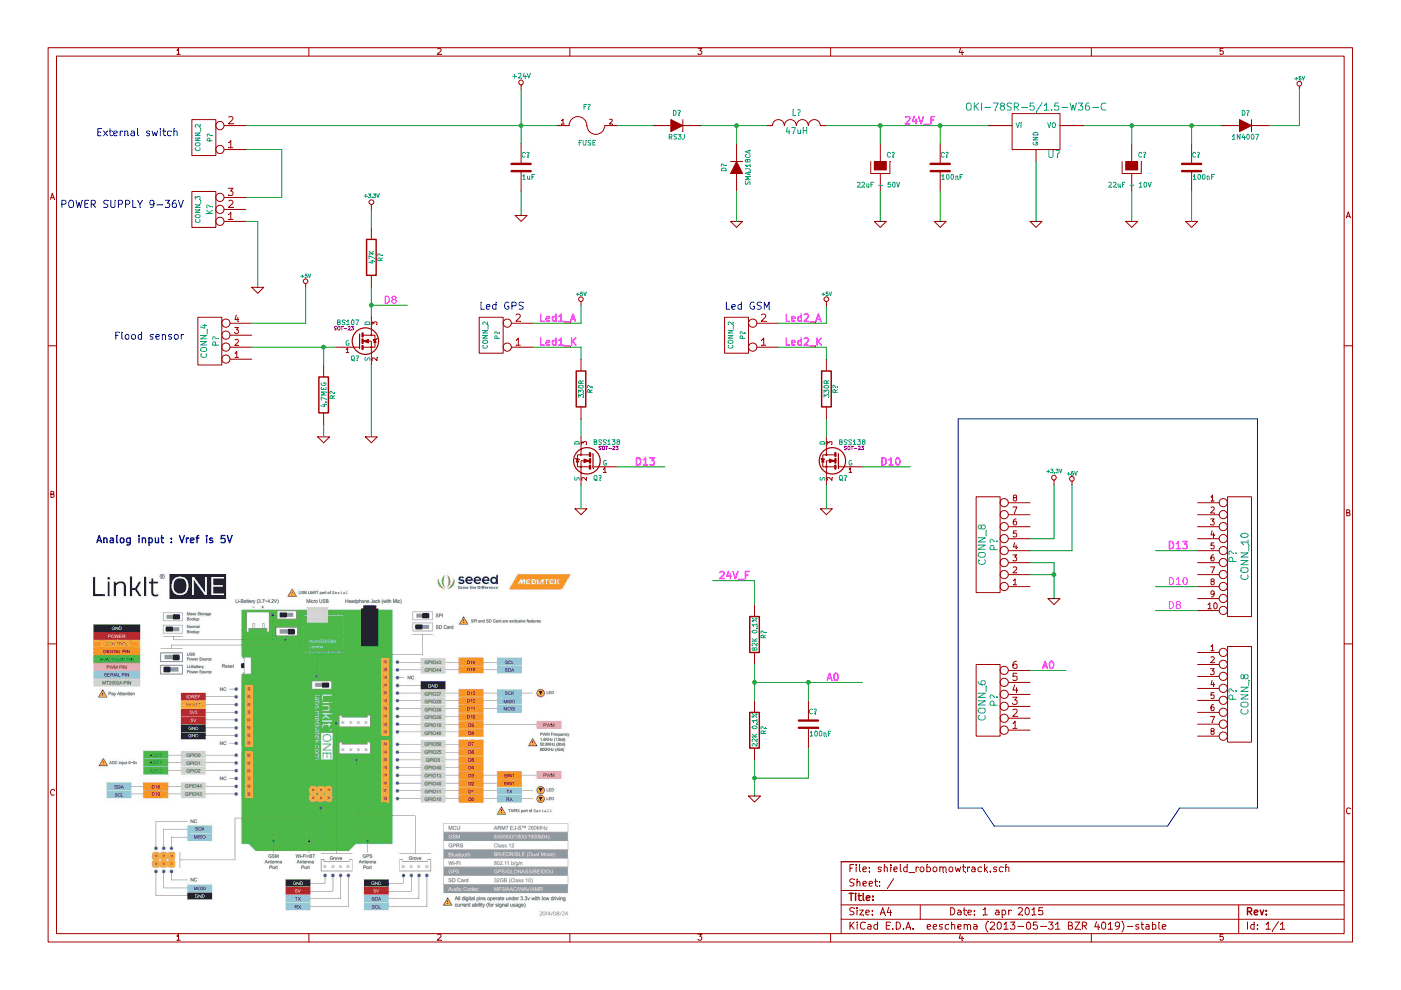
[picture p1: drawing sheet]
EESchema Schematic File Version 2
LIBS:power
LIBS:device
LIBS:transistors
LIBS:conn
LIBS:linear
LIBS:regul
LIBS:74xx
LIBS:cmos4000
LIBS:adc-dac
LIBS:memory
LIBS:xilinx
LIBS:special
LIBS:microcontrollers
LIBS:dsp
LIBS:microchip
LIBS:analog_switches
LIBS:motorola
LIBS:texas
LIBS:intel
LIBS:audio
LIBS:interface
LIBS:digital-audio
LIBS:philips
LIBS:display
LIBS:cypress
LIBS:siliconi
LIBS:opto
LIBS:atmel
LIBS:contrib
LIBS:valves
LIBS:shield_robomowtrack-cache
EELAYER 27 0
EELAYER END
$Descr A4 11693 8268
encoding utf-8
Sheet 1 1
Title ""
Date "1 apr 2015"
Rev ""
Comp ""
Comment1 ""
Comment2 ""
Comment3 ""
Comment4 ""
$EndDescr
$Comp
L C C?
U 1 1
P 4350 1400
F 0 "C?" H 4350 1500 40  0000 L CNN
F 1 "1uF" H 4356 1315 40  0000 L CNN
F 2 "~" H 4388 1250 30  0000 C CNN
F 3 "~" H 4350 1400 60  0000 C CNN
	1    4350 1400
	1    0    0    -1  
$EndComp
$Comp
L DIODE D?
U 1 1
P 5650 1050
F 0 "D?" H 5650 1150 40  0000 C CNN
F 1 "RS3J" H 5650 950 40  0000 C CNN
F 2 "~" H 5650 1050 60  0000 C CNN
F 3 "~" H 5650 1050 60  0000 C CNN
	1    5650 1050
	1    0    0    -1  
$EndComp
$Comp
L DIODE D?
U 1 1
P 6150 1400
F 0 "D?" H 6150 1500 40  0000 C CNN
F 1 "SMAJ18CA" H 6150 1300 40  0000 C CNN
F 2 "~" H 6150 1400 60  0000 C CNN
F 3 "~" H 6150 1400 60  0000 C CNN
	1    6150 1400
	0    -1   -1   0   
$EndComp
$Comp
L CAPAPOL C?
U 1 1
P 7350 1400
F 0 "C?" H 7400 1500 40  0000 L CNN
F 1 "22uF - 50V" H 7150 1250 40  0000 L CNN
F 2 "~" H 7450 1250 30  0000 C CNN
F 3 "~" H 7350 1400 300 0000 C CNN
	1    7350 1400
	1    0    0    -1  
$EndComp
$Comp
L C C?
U 1 1
P 7850 1400
F 0 "C?" H 7850 1500 40  0000 L CNN
F 1 "100nF" H 7856 1315 40  0000 L CNN
F 2 "~" H 7888 1250 30  0000 C CNN
F 3 "~" H 7850 1400 60  0000 C CNN
	1    7850 1400
	1    0    0    -1  
$EndComp
$Comp
L CAPAPOL C?
U 1 1
P 9450 1400
F 0 "C?" H 9500 1500 40  0000 L CNN
F 1 "22uF - 10V" H 9250 1250 40  0000 L CNN
F 2 "~" H 9550 1250 30  0000 C CNN
F 3 "~" H 9450 1400 300 0000 C CNN
	1    9450 1400
	1    0    0    -1  
$EndComp
$Comp
L C C?
U 1 1
P 9950 1400
F 0 "C?" H 9950 1500 40  0000 L CNN
F 1 "100nF" H 9956 1315 40  0000 L CNN
F 2 "~" H 9988 1250 30  0000 C CNN
F 3 "~" H 9950 1400 60  0000 C CNN
	1    9950 1400
	1    0    0    -1  
$EndComp
$Comp
L FUSE F?
U 1 1
P 4900 1050
F 0 "F?" H 4900 1200 40  0000 C CNN
F 1 "FUSE" H 4900 900 40  0000 C CNN
F 2 "~" H 4900 1050 60  0000 C CNN
F 3 "~" H 4900 1050 60  0000 C CNN
	1    4900 1050
	1    0    0    -1  
$EndComp
$Comp
L 7805 U?
U 1 1
P 8650 1100
F 0 "U?" H 8800 904 60  0000 C CNN
F 1 "OKI-78SR-5/1.5-W36-C" H 8650 1300 60  0000 C CNN
F 2 "~" H 8650 1100 60  0000 C CNN
F 3 "~" H 8650 1100 60  0000 C CNN
	1    8650 1100
	1    0    0    -1  
$EndComp
Wire Wire Line
	4350 750  4350 1200
Wire Wire Line
	6150 1200 6150 1050
Connection ~ 6150 1050
Wire Wire Line
	7350 1200 7350 1050
Connection ~ 7350 1050
Wire Wire Line
	7850 1200 7850 1050
Connection ~ 7850 1050
Wire Wire Line
	9450 1200 9450 1050
Connection ~ 9450 1050
Connection ~ 9950 1050
$Comp
L CONN_8 P?
U 1 1
P 8250 4550
F 0 "P?" V 8200 4550 60  0000 C CNN
F 1 "CONN_8" V 8300 4550 60  0000 C CNN
F 2 "~" H 8250 4550 60  0000 C CNN
F 3 "~" H 8250 4550 60  0000 C CNN
	1    8250 4550
	-1   0    0    1   
$EndComp
$Comp
L GND #PWR?
U 1 1
P 4350 1800
F 0 "#PWR?" H 4350 1800 30  0001 C CNN
F 1 "GND" H 4350 1730 30  0001 C CNN
F 2 "" H 4350 1800 60  0000 C CNN
F 3 "" H 4350 1800 60  0000 C CNN
	1    4350 1800
	1    0    0    -1  
$EndComp
$Comp
L GND #PWR?
U 1 1
P 6150 1850
F 0 "#PWR?" H 6150 1850 30  0001 C CNN
F 1 "GND" H 6150 1780 30  0001 C CNN
F 2 "" H 6150 1850 60  0000 C CNN
F 3 "" H 6150 1850 60  0000 C CNN
	1    6150 1850
	1    0    0    -1  
$EndComp
$Comp
L GND #PWR?
U 1 1
P 7350 1850
F 0 "#PWR?" H 7350 1850 30  0001 C CNN
F 1 "GND" H 7350 1780 30  0001 C CNN
F 2 "" H 7350 1850 60  0000 C CNN
F 3 "" H 7350 1850 60  0000 C CNN
	1    7350 1850
	1    0    0    -1  
$EndComp
$Comp
L GND #PWR?
U 1 1
P 7850 1850
F 0 "#PWR?" H 7850 1850 30  0001 C CNN
F 1 "GND" H 7850 1780 30  0001 C CNN
F 2 "" H 7850 1850 60  0000 C CNN
F 3 "" H 7850 1850 60  0000 C CNN
	1    7850 1850
	1    0    0    -1  
$EndComp
$Comp
L GND #PWR?
U 1 1
P 9450 1850
F 0 "#PWR?" H 9450 1850 30  0001 C CNN
F 1 "GND" H 9450 1780 30  0001 C CNN
F 2 "" H 9450 1850 60  0000 C CNN
F 3 "" H 9450 1850 60  0000 C CNN
	1    9450 1850
	1    0    0    -1  
$EndComp
$Comp
L GND #PWR?
U 1 1
P 9950 1850
F 0 "#PWR?" H 9950 1850 30  0001 C CNN
F 1 "GND" H 9950 1780 30  0001 C CNN
F 2 "" H 9950 1850 60  0000 C CNN
F 3 "" H 9950 1850 60  0000 C CNN
	1    9950 1850
	1    0    0    -1  
$EndComp
Wire Wire Line
	4350 1600 4350 1800
Wire Wire Line
	6150 1850 6150 1600
Wire Wire Line
	7350 1600 7350 1850
Wire Wire Line
	7850 1850 7850 1600
Wire Wire Line
	9450 1850 9450 1600
Wire Wire Line
	9950 1600 9950 1850
$Comp
L +5V #PWR?
U 1 1
P 10850 750
F 0 "#PWR?" H 10850 840 20  0001 C CNN
F 1 "+5V" H 10850 840 30  0000 C CNN
F 2 "" H 10850 750 60  0000 C CNN
F 3 "" H 10850 750 60  0000 C CNN
	1    10850 750 
	1    0    0    -1  
$EndComp
Wire Wire Line
	9050 1050 10200 1050
$Comp
L +24V #PWR?
U 1 1
P 4350 750
F 0 "#PWR?" H 4350 720 30  0001 C CNN
F 1 "+24V" H 4350 860 40  0000 C CNN
F 2 "" H 4350 750 60  0000 C CNN
F 3 "" H 4350 750 60  0000 C CNN
	1    4350 750 
	1    0    0    -1  
$EndComp
Connection ~ 4350 1050
$Comp
L GND #PWR?
U 1 1
P 8650 1850
F 0 "#PWR?" H 8650 1850 30  0001 C CNN
F 1 "GND" H 8650 1780 30  0001 C CNN
F 2 "" H 8650 1850 60  0000 C CNN
F 3 "" H 8650 1850 60  0000 C CNN
	1    8650 1850
	1    0    0    -1  
$EndComp
Wire Wire Line
	8650 1350 8650 1850
$Comp
L CONN_6 P?
U 1 1
P 8250 5850
F 0 "P?" V 8200 5850 60  0000 C CNN
F 1 "CONN_6" V 8300 5850 60  0000 C CNN
F 2 "~" H 8250 5850 60  0000 C CNN
F 3 "~" H 8250 5850 60  0000 C CNN
	1    8250 5850
	-1   0    0    1   
$EndComp
$Comp
L CONN_10 P?
U 1 1
P 10350 4650
F 0 "P?" V 10300 4650 60  0000 C CNN
F 1 "CONN_10" V 10400 4650 60  0000 C CNN
F 2 "~" H 10350 4650 60  0000 C CNN
F 3 "~" H 10350 4650 60  0000 C CNN
	1    10350 4650
	1    0    0    -1  
$EndComp
$Comp
L CONN_8 P?
U 1 1
P 10350 5800
F 0 "P?" V 10300 5800 60  0000 C CNN
F 1 "CONN_8" V 10400 5800 60  0000 C CNN
F 2 "~" H 10350 5800 60  0000 C CNN
F 3 "~" H 10350 5800 60  0000 C CNN
	1    10350 5800
	1    0    0    -1  
$EndComp
Wire Notes Line
	10500 3500 10500 6750
Wire Notes Line
	10500 6750 9850 6750
Wire Notes Line
	9850 6750 9750 6900
Wire Notes Line
	9750 6900 8300 6900
Wire Notes Line
	8300 6900 8200 6750
Wire Notes Line
	8200 6750 8000 6750
Wire Notes Line
	8000 6750 8000 3500
Wire Notes Line
	8000 3500 10500 3500
EndData
$EndBitmap
Text Notes 800  4550 0    60   ~ 12
Analog input : Vref is 5V
Text Label 7550 1050 0    60   ~ 12
24V_F
$Comp
L R R?
U 1 1
P 6300 5300
F 0 "R?" V 6380 5300 40  0000 C CNN
F 1 "82K 0.1%" V 6307 5301 40  0000 C CNN
F 2 "~" V 6230 5300 30  0000 C CNN
F 3 "~" H 6300 5300 30  0000 C CNN
	1    6300 5300
	1    0    0    -1  
$EndComp
$Comp
L R R?
U 1 1
P 6300 6100
F 0 "R?" V 6380 6100 40  0000 C CNN
F 1 "22K 0.1%" V 6307 6101 40  0000 C CNN
F 2 "~" V 6230 6100 30  0000 C CNN
F 3 "~" H 6300 6100 30  0000 C CNN
	1    6300 6100
	1    0    0    -1  
$EndComp
$Comp
L C C?
U 1 1
P 6750 6050
F 0 "C?" H 6750 6150 40  0000 L CNN
F 1 "100nF" H 6756 5965 40  0000 L CNN
F 2 "~" H 6788 5900 30  0000 C CNN
F 3 "~" H 6750 6050 60  0000 C CNN
	1    6750 6050
	1    0    0    -1  
$EndComp
Wire Wire Line
	6300 5050 6300 4850
Wire Wire Line
	6300 4850 5950 4850
Text Label 6000 4850 0    60   ~ 12
24V_F
Wire Wire Line
	6300 5850 6300 5550
Wire Wire Line
	6750 5700 6750 5850
Wire Wire Line
	6300 5700 7200 5700
Connection ~ 6300 5700
Wire Wire Line
	6750 6250 6750 6500
Wire Wire Line
	6750 6500 6300 6500
Wire Wire Line
	6300 6350 6300 6650
$Comp
L GND #PWR?
U 1 1
P 6300 6650
F 0 "#PWR?" H 6300 6650 30  0001 C CNN
F 1 "GND" H 6300 6580 30  0001 C CNN
F 2 "" H 6300 6650 60  0000 C CNN
F 3 "" H 6300 6650 60  0000 C CNN
	1    6300 6650
	1    0    0    -1  
$EndComp
Connection ~ 6300 6500
Connection ~ 6750 5700
Text Label 6900 5700 0    60   ~ 12
A0
Wire Wire Line
	8600 5600 8900 5600
Text Label 8700 5600 0    60   ~ 12
A0
$Comp
L BSS138 Q?
U 1 1
P 4950 3850
F 0 "Q?" H 4950 3701 40  0000 R CNN
F 1 "BSS138" H 4950 4000 40  0000 R CNN
F 2 "SOT-23" H 4820 3952 29  0000 C CNN
F 3 "~" H 4950 3850 60  0000 C CNN
	1    4950 3850
	-1   0    0    -1  
$EndComp
$Comp
L GND #PWR?
U 1 1
P 4850 4250
F 0 "#PWR?" H 4850 4250 30  0001 C CNN
F 1 "GND" H 4850 4180 30  0001 C CNN
F 2 "" H 4850 4250 60  0000 C CNN
F 3 "" H 4850 4250 60  0000 C CNN
	1    4850 4250
	1    0    0    -1  
$EndComp
Wire Wire Line
	4850 4250 4850 4050
$Comp
L R R?
U 1 1
P 4850 3250
F 0 "R?" V 4930 3250 40  0000 C CNN
F 1 "330R" V 4857 3251 40  0000 C CNN
F 2 "~" V 4780 3250 30  0000 C CNN
F 3 "~" H 4850 3250 30  0000 C CNN
	1    4850 3250
	1    0    0    -1  
$EndComp
Wire Wire Line
	4850 3650 4850 3500
Wire Wire Line
	5150 3900 5550 3900
$Comp
L GND #PWR?
U 1 1
P 8800 5000
F 0 "#PWR?" H 8800 5000 30  0001 C CNN
F 1 "GND" H 8800 4930 30  0001 C CNN
F 2 "" H 8800 5000 60  0000 C CNN
F 3 "" H 8800 5000 60  0000 C CNN
	1    8800 5000
	1    0    0    -1  
$EndComp
Wire Wire Line
	8600 4800 8800 4800
Wire Wire Line
	8800 4700 8800 5000
Wire Wire Line
	8800 4700 8600 4700
Connection ~ 8800 4800
Wire Wire Line
	8600 4600 8950 4600
$Comp
L +5V #PWR?
U 1 1
P 8950 4050
F 0 "#PWR?" H 8950 4140 20  0001 C CNN
F 1 "+5V" H 8950 4140 30  0000 C CNN
F 2 "" H 8950 4050 60  0000 C CNN
F 3 "" H 8950 4050 60  0000 C CNN
	1    8950 4050
	1    0    0    -1  
$EndComp
Text Label 5300 3900 0    60   ~ 12
D13
Wire Wire Line
	10000 4600 9650 4600
Text Label 9750 4600 0    60   ~ 12
D13
Wire Wire Line
	4850 2900 4850 3000
Wire Wire Line
	4850 2700 4850 2550
$Comp
L +5V #PWR?
U 1 1
P 4850 2550
F 0 "#PWR?" H 4850 2640 20  0001 C CNN
F 1 "+5V" H 4850 2640 30  0000 C CNN
F 2 "" H 4850 2550 60  0000 C CNN
F 3 "" H 4850 2550 60  0000 C CNN
	1    4850 2550
	1    0    0    -1  
$EndComp
Text Label 4500 2900 0    60   ~ 12
Led1_K
Text Label 4500 2700 0    60   ~ 12
Led1_A
$Comp
L CONN_2 P?
U 1 1
P 4100 2800
F 0 "P?" V 4050 2800 40  0000 C CNN
F 1 "CONN_2" V 4150 2800 40  0000 C CNN
F 2 "~" H 4100 2800 60  0000 C CNN
F 3 "~" H 4100 2800 60  0000 C CNN
	1    4100 2800
	-1   0    0    1   
$EndComp
$Comp
L GND #PWR?
U 1 1
P 2150 2400
F 0 "#PWR?" H 2150 2400 30  0001 C CNN
F 1 "GND" H 2150 2330 30  0001 C CNN
F 2 "" H 2150 2400 60  0000 C CNN
F 3 "" H 2150 2400 60  0000 C CNN
	1    2150 2400
	1    0    0    -1  
$EndComp
Wire Wire Line
	2150 2400 2150 1850
Wire Wire Line
	2150 1850 2050 1850
Text Notes 500  1750 0    60   ~ 0
POWER SUPPLY 9-36V
Text Notes 950  2850 0    60   ~ 0
Flood sensor
Text Notes 4000 2600 0    60   ~ 0
Led GPS
$Comp
L CONN_3 K?
U 1 1
P 1700 1750
F 0 "K?" V 1650 1750 50  0000 C CNN
F 1 "CONN_3" V 1750 1750 40  0000 C CNN
F 2 "~" H 1700 1750 60  0000 C CNN
F 3 "~" H 1700 1750 60  0000 C CNN
	1    1700 1750
	-1   0    0    1   
$EndComp
$Comp
L CONN_4 P?
U 1 1
P 1750 2850
F 0 "P?" V 1700 2850 50  0000 C CNN
F 1 "CONN_4" V 1800 2850 50  0000 C CNN
F 2 "~" H 1750 2850 60  0000 C CNN
F 3 "~" H 1750 2850 60  0000 C CNN
	1    1750 2850
	-1   0    0    1   
$EndComp
Wire Wire Line
	2100 2700 2550 2700
$Comp
L INDUCTOR_SMALL L?
U 1 1
P 6650 1050
F 0 "L?" H 6650 1150 50  0000 C CNN
F 1 "47uH" H 6650 1000 50  0000 C CNN
F 2 "~" H 6650 1050 60  0000 C CNN
F 3 "~" H 6650 1050 60  0000 C CNN
	1    6650 1050
	1    0    0    -1  
$EndComp
Wire Wire Line
	2050 1050 4650 1050
Wire Wire Line
	5150 1050 5450 1050
Wire Wire Line
	5850 1050 6400 1050
Wire Wire Line
	6900 1050 8250 1050
$Comp
L DIODE D?
U 1 1
P 10400 1050
F 0 "D?" H 10400 1150 40  0000 C CNN
F 1 "1N4007" H 10400 950 40  0000 C CNN
F 2 "~" H 10400 1050 60  0000 C CNN
F 3 "~" H 10400 1050 60  0000 C CNN
	1    10400 1050
	1    0    0    -1  
$EndComp
Wire Wire Line
	9950 1050 9950 1200
Wire Wire Line
	10600 1050 10850 1050
Wire Wire Line
	10850 1050 10850 750 
$Comp
L CONN_2 P?
U 1 1
P 1700 1150
F 0 "P?" V 1650 1150 40  0000 C CNN
F 1 "CONN_2" V 1750 1150 40  0000 C CNN
F 2 "~" H 1700 1150 60  0000 C CNN
F 3 "~" H 1700 1150 60  0000 C CNN
	1    1700 1150
	-1   0    0    1   
$EndComp
Wire Wire Line
	2050 1650 2350 1650
Wire Wire Line
	2350 1250 2050 1250
Wire Wire Line
	2350 1650 2350 1250
Text Notes 800  1150 0    60   ~ 0
External switch
Wire Wire Line
	4850 2900 4450 2900
Wire Wire Line
	4450 2700 4850 2700
$Comp
L BSS138 Q?
U 1 1
P 7000 3850
F 0 "Q?" H 7000 3701 40  0000 R CNN
F 1 "BSS138" H 7000 4000 40  0000 R CNN
F 2 "SOT-23" H 6870 3952 29  0000 C CNN
F 3 "~" H 7000 3850 60  0000 C CNN
	1    7000 3850
	-1   0    0    -1  
$EndComp
$Comp
L GND #PWR?
U 1 1
P 6900 4250
F 0 "#PWR?" H 6900 4250 30  0001 C CNN
F 1 "GND" H 6900 4180 30  0001 C CNN
F 2 "" H 6900 4250 60  0000 C CNN
F 3 "" H 6900 4250 60  0000 C CNN
	1    6900 4250
	1    0    0    -1  
$EndComp
Wire Wire Line
	6900 4250 6900 4050
$Comp
L R R?
U 1 1
P 6900 3250
F 0 "R?" V 6980 3250 40  0000 C CNN
F 1 "330R" V 6907 3251 40  0000 C CNN
F 2 "~" V 6830 3250 30  0000 C CNN
F 3 "~" H 6900 3250 30  0000 C CNN
	1    6900 3250
	1    0    0    -1  
$EndComp
Wire Wire Line
	6900 3650 6900 3500
Wire Wire Line
	7200 3900 7600 3900
Text Label 7350 3900 0    60   ~ 12
D10
Wire Wire Line
	6900 2900 6900 3000
Wire Wire Line
	6900 2700 6900 2550
$Comp
L +5V #PWR?
U 1 1
P 6900 2550
F 0 "#PWR?" H 6900 2640 20  0001 C CNN
F 1 "+5V" H 6900 2640 30  0000 C CNN
F 2 "" H 6900 2550 60  0000 C CNN
F 3 "" H 6900 2550 60  0000 C CNN
	1    6900 2550
	1    0    0    -1  
$EndComp
Text Label 6550 2900 0    60   ~ 12
Led2_K
Text Label 6550 2700 0    60   ~ 12
Led2_A
$Comp
L CONN_2 P?
U 1 1
P 6150 2800
F 0 "P?" V 6100 2800 40  0000 C CNN
F 1 "CONN_2" V 6200 2800 40  0000 C CNN
F 2 "~" H 6150 2800 60  0000 C CNN
F 3 "~" H 6150 2800 60  0000 C CNN
	1    6150 2800
	-1   0    0    1   
$EndComp
Text Notes 6050 2600 0    60   ~ 0
Led GSM
Wire Wire Line
	6900 2900 6500 2900
Wire Wire Line
	6500 2700 6900 2700
Wire Wire Line
	10000 4900 9650 4900
Text Label 9750 4900 0    60   ~ 0
D10
$Comp
L BSS138 Q?
U 1 1
P 3000 2850
F 0 "Q?" H 3000 2701 40  0000 R CNN
F 1 "BS107" H 3000 3000 40  0000 R CNN
F 2 "SOT-23" H 2870 2952 29  0000 C CNN
F 3 "~" H 3000 2850 60  0000 C CNN
	1    3000 2850
	1    0    0    -1  
$EndComp
$Comp
L GND #PWR?
U 1 1
P 3100 3650
F 0 "#PWR?" H 3100 3650 30  0001 C CNN
F 1 "GND" H 3100 3580 30  0001 C CNN
F 2 "" H 3100 3650 60  0000 C CNN
F 3 "" H 3100 3650 60  0000 C CNN
	1    3100 3650
	1    0    0    -1  
$EndComp
Wire Wire Line
	3100 3650 3100 3050
Wire Wire Line
	3100 2400 3100 2650
Wire Wire Line
	3100 2550 3400 2550
Text Label 3200 2550 0    60   ~ 0
D8
Wire Wire Line
	2800 2900 2100 2900
Connection ~ 2700 2900
$Comp
L R R?
U 1 1
P 3100 2150
F 0 "R?" V 3180 2150 40  0000 C CNN
F 1 "47K" V 3107 2151 40  0000 C CNN
F 2 "~" V 3030 2150 30  0000 C CNN
F 3 "~" H 3100 2150 30  0000 C CNN
	1    3100 2150
	1    0    0    -1  
$EndComp
Connection ~ 3100 2550
$Comp
L R R?
U 1 1
P 2700 3300
F 0 "R?" V 2780 3300 40  0000 C CNN
F 1 "4.7MEG" V 2707 3301 40  0000 C CNN
F 2 "~" V 2630 3300 30  0000 C CNN
F 3 "~" H 2700 3300 30  0000 C CNN
	1    2700 3300
	1    0    0    -1  
$EndComp
Wire Wire Line
	3100 1900 3100 1750
Wire Wire Line
	8950 4600 8950 4050
$Comp
L +3.3V #PWR?
U 1 1
P 8800 4050
F 0 "#PWR?" H 8800 4010 30  0001 C CNN
F 1 "+3.3V" H 8800 4160 30  0000 C CNN
F 2 "" H 8800 4050 60  0000 C CNN
F 3 "" H 8800 4050 60  0000 C CNN
	1    8800 4050
	1    0    0    -1  
$EndComp
Wire Wire Line
	8800 4050 8800 4500
Wire Wire Line
	8800 4500 8600 4500
$Comp
L +3.3V #PWR?
U 1 1
P 3100 1750
F 0 "#PWR?" H 3100 1710 30  0001 C CNN
F 1 "+3.3V" H 3100 1860 30  0000 C CNN
F 2 "" H 3100 1750 60  0000 C CNN
F 3 "" H 3100 1750 60  0000 C CNN
	1    3100 1750
	1    0    0    -1  
$EndComp
Wire Wire Line
	10000 5100 9650 5100
Text Label 9750 5100 0    60   ~ 0
D8
$Comp
L GND #PWR?
U 1 1
P 2700 3650
F 0 "#PWR?" H 2700 3650 30  0001 C CNN
F 1 "GND" H 2700 3580 30  0001 C CNN
F 2 "" H 2700 3650 60  0000 C CNN
F 3 "" H 2700 3650 60  0000 C CNN
	1    2700 3650
	1    0    0    -1  
$EndComp
Wire Wire Line
	2700 3650 2700 3550
Wire Wire Line
	2700 3050 2700 2900
$Comp
L +5V #PWR?
U 1 1
P 2550 2400
F 0 "#PWR?" H 2550 2490 20  0001 C CNN
F 1 "+5V" H 2550 2490 30  0000 C CNN
F 2 "" H 2550 2400 60  0000 C CNN
F 3 "" H 2550 2400 60  0000 C CNN
	1    2550 2400
	1    0    0    -1  
$EndComp
Wire Wire Line
	2550 2700 2550 2400
$EndSCHEMATC
